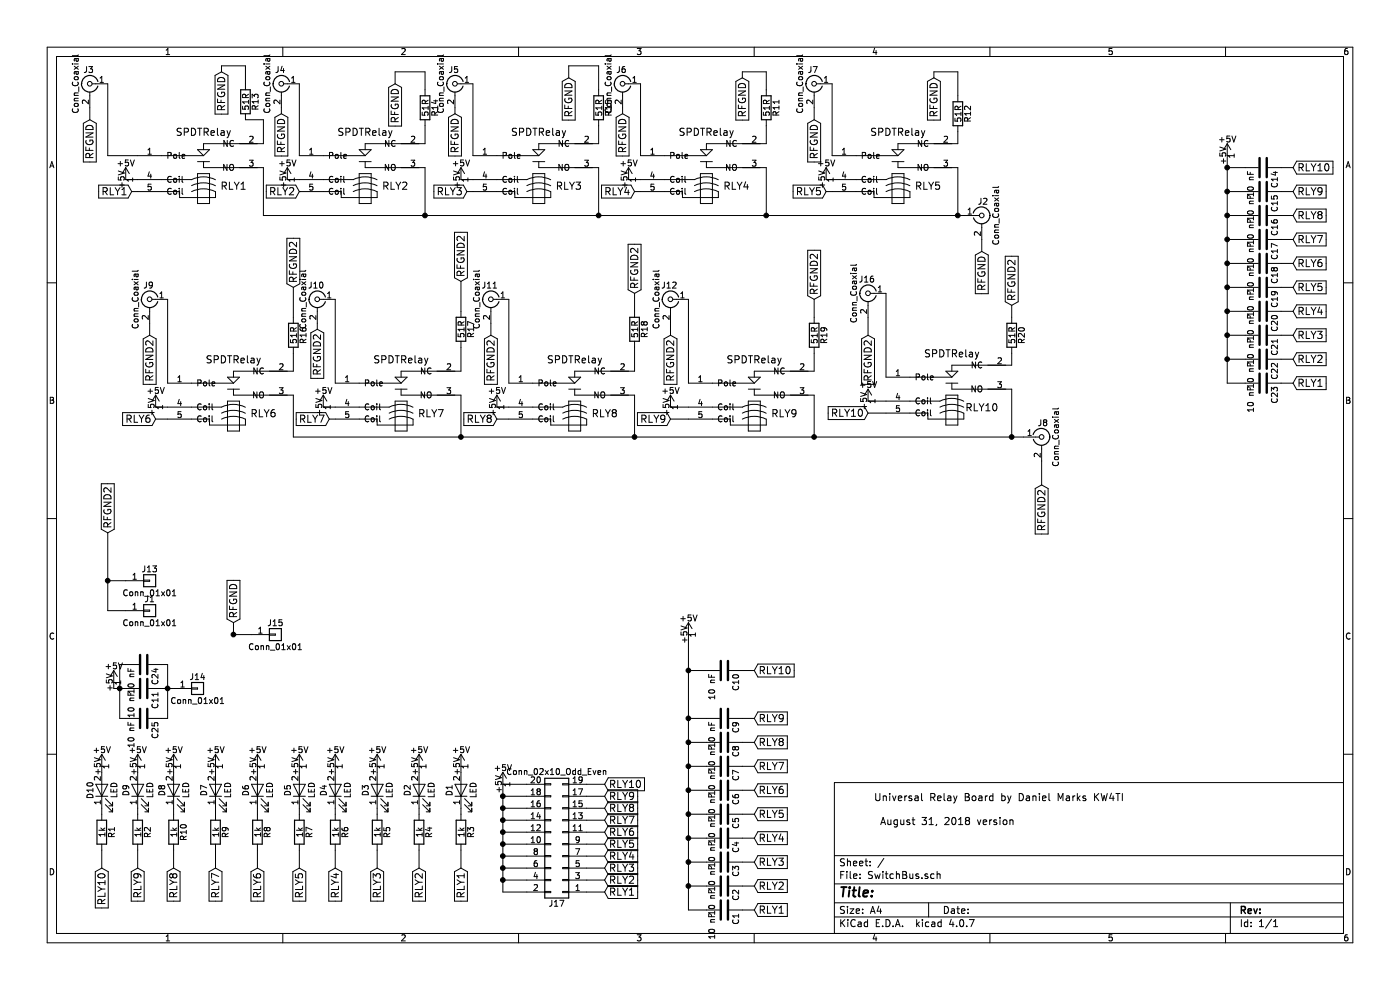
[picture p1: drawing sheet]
EESchema Schematic File Version 2
LIBS:power
LIBS:device
LIBS:switches
LIBS:relays
LIBS:motors
LIBS:transistors
LIBS:conn
LIBS:linear
LIBS:regul
LIBS:74xx
LIBS:cmos4000
LIBS:adc-dac
LIBS:memory
LIBS:xilinx
LIBS:microcontrollers
LIBS:dsp
LIBS:microchip
LIBS:analog_switches
LIBS:motorola
LIBS:texas
LIBS:intel
LIBS:audio
LIBS:interface
LIBS:digital-audio
LIBS:philips
LIBS:display
LIBS:cypress
LIBS:siliconi
LIBS:opto
LIBS:atmel
LIBS:contrib
LIBS:valves
LIBS:tuner
LIBS:SwitchBus-cache
EELAYER 25 0
EELAYER END
$Descr A4 11693 8268
encoding utf-8
Sheet 1 1
Title ""
Date ""
Rev ""
Comp ""
Comment1 ""
Comment2 ""
Comment3 ""
Comment4 ""
$EndDescr
$Comp
L SPDTRelay RLY1
U 1 1
P 1700 1400
F 0 "RLY1" H 1950 1250 60  0000 C CNN
F 1 "SPDTRelay" H 1700 1700 60  0000 C CNN
F 2 "tuner:SMIHRelay" H 1700 1400 60  0001 C CNN
F 3 "" H 1700 1400 60  0001 C CNN
	1    1700 1400
	1    0    0    -1  
$EndComp
$Comp
L SPDTRelay RLY2
U 1 1
P 3050 1400
F 0 "RLY2" H 3300 1250 60  0000 C CNN
F 1 "SPDTRelay" H 3050 1700 60  0000 C CNN
F 2 "tuner:SMIHRelay" H 3050 1400 60  0001 C CNN
F 3 "" H 3050 1400 60  0001 C CNN
	1    3050 1400
	1    0    0    -1  
$EndComp
$Comp
L SPDTRelay RLY3
U 1 1
P 4500 1400
F 0 "RLY3" H 4750 1250 60  0000 C CNN
F 1 "SPDTRelay" H 4500 1700 60  0000 C CNN
F 2 "tuner:SMIHRelay" H 4500 1400 60  0001 C CNN
F 3 "" H 4500 1400 60  0001 C CNN
	1    4500 1400
	1    0    0    -1  
$EndComp
$Comp
L SPDTRelay RLY4
U 1 1
P 5900 1400
F 0 "RLY4" H 6150 1250 60  0000 C CNN
F 1 "SPDTRelay" H 5900 1700 60  0000 C CNN
F 2 "tuner:SMIHRelay" H 5900 1400 60  0001 C CNN
F 3 "" H 5900 1400 60  0001 C CNN
	1    5900 1400
	1    0    0    -1  
$EndComp
$Comp
L SPDTRelay RLY5
U 1 1
P 7500 1400
F 0 "RLY5" H 7750 1250 60  0000 C CNN
F 1 "SPDTRelay" H 7500 1700 60  0000 C CNN
F 2 "tuner:SMIHRelay" H 7500 1400 60  0001 C CNN
F 3 "" H 7500 1400 60  0001 C CNN
	1    7500 1400
	1    0    0    -1  
$EndComp
$Comp
L SPDTRelay RLY6
U 1 1
P 1950 3300
F 0 "RLY6" H 2200 3150 60  0000 C CNN
F 1 "SPDTRelay" H 1950 3600 60  0000 C CNN
F 2 "tuner:SMIHRelay" H 1950 3300 60  0001 C CNN
F 3 "" H 1950 3300 60  0001 C CNN
	1    1950 3300
	1    0    0    -1  
$EndComp
$Comp
L SPDTRelay RLY7
U 1 1
P 3350 3300
F 0 "RLY7" H 3600 3150 60  0000 C CNN
F 1 "SPDTRelay" H 3350 3600 60  0000 C CNN
F 2 "tuner:SMIHRelay" H 3350 3300 60  0001 C CNN
F 3 "" H 3350 3300 60  0001 C CNN
	1    3350 3300
	1    0    0    -1  
$EndComp
$Comp
L SPDTRelay RLY9
U 1 1
P 6300 3300
F 0 "RLY9" H 6550 3150 60  0000 C CNN
F 1 "SPDTRelay" H 6300 3600 60  0000 C CNN
F 2 "tuner:SMIHRelay" H 6300 3300 60  0001 C CNN
F 3 "" H 6300 3300 60  0001 C CNN
	1    6300 3300
	1    0    0    -1  
$EndComp
Text GLabel 1100 1600 0    60   Input ~ 0
RLY1
Text GLabel 2500 1600 0    60   Input ~ 0
RLY2
Text GLabel 3900 1600 0    60   Input ~ 0
RLY3
Text GLabel 5300 1600 0    60   Input ~ 0
RLY4
Text GLabel 2750 3500 0    60   Input ~ 0
RLY7
Text GLabel 1300 3500 0    60   Input ~ 0
RLY6
Text GLabel 6900 1600 0    60   Input ~ 0
RLY5
$Comp
L C C1
U 1 1
P 6050 7600
F 0 "C1" H 6075 7700 50  0000 L CNN
F 1 "10 nF" H 6075 7500 50  0000 L CNN
F 2 "Capacitors_THT:C_Disc_D5.0mm_W2.5mm_P2.50mm" H 6088 7450 50  0001 C CNN
F 3 "" H 6050 7600 50  0001 C CNN
	1    6050 7600
	0    1    1    0   
$EndComp
$Comp
L +5V #PWR01
U 1 1
P 1050 1500
F 0 "#PWR01" H 1050 1350 50  0001 C CNN
F 1 "+5V" H 1050 1640 50  0000 C CNN
F 2 "" H 1050 1500 50  0001 C CNN
F 3 "" H 1050 1500 50  0001 C CNN
	1    1050 1500
	1    0    0    -1  
$EndComp
$Comp
L SPDTRelay RLY10
U 1 1
P 7950 3250
F 0 "RLY10" H 8200 3100 60  0000 C CNN
F 1 "SPDTRelay" H 7950 3550 60  0000 C CNN
F 2 "tuner:SMIHRelay" H 7950 3250 60  0001 C CNN
F 3 "" H 7950 3250 60  0001 C CNN
	1    7950 3250
	1    0    0    -1  
$EndComp
$Comp
L Conn_01x01 J13
U 1 1
P 1250 4850
F 0 "J13" H 1250 4950 50  0000 C CNN
F 1 "Conn_01x01" H 1250 4750 50  0000 C CNN
F 2 "Connectors:1pin" H 1250 4850 50  0001 C CNN
F 3 "" H 1250 4850 50  0001 C CNN
	1    1250 4850
	1    0    0    -1  
$EndComp
$Comp
L Conn_01x01 J15
U 1 1
P 2300 5300
F 0 "J15" H 2300 5400 50  0000 C CNN
F 1 "Conn_01x01" H 2300 5200 50  0000 C CNN
F 2 "Connectors:1pin" H 2300 5300 50  0001 C CNN
F 3 "" H 2300 5300 50  0001 C CNN
	1    2300 5300
	1    0    0    -1  
$EndComp
$Comp
L Conn_01x01 J14
U 1 1
P 1650 5750
F 0 "J14" H 1650 5850 50  0000 C CNN
F 1 "Conn_01x01" H 1650 5650 50  0000 C CNN
F 2 "Connectors:1pin" H 1650 5750 50  0001 C CNN
F 3 "" H 1650 5750 50  0001 C CNN
	1    1650 5750
	1    0    0    -1  
$EndComp
Text Notes 7300 6700 0    60   ~ 0
Universal Relay Board by Daniel Marks KW4TI
Text Notes 7350 6900 0    60   ~ 0
August 31, 2018 version
$Comp
L R R10
U 1 1
P 1450 6950
F 0 "R10" V 1530 6950 50  0000 C CNN
F 1 "1k" V 1450 6950 50  0000 C CNN
F 2 "Resistors_THT:R_Axial_DIN0207_L6.3mm_D2.5mm_P7.62mm_Horizontal" V 1380 6950 50  0001 C CNN
F 3 "" H 1450 6950 50  0001 C CNN
	1    1450 6950
	1    0    0    -1  
$EndComp
$Comp
L LED D8
U 1 1
P 1450 6600
F 0 "D8" H 1450 6700 50  0000 C CNN
F 1 "LED" H 1450 6500 50  0000 C CNN
F 2 "LEDs:LED_D3.0mm" H 1450 6600 50  0001 C CNN
F 3 "" H 1450 6600 50  0001 C CNN
	1    1450 6600
	0    -1   -1   0   
$EndComp
$Comp
L +5V #PWR02
U 1 1
P 1450 6400
F 0 "#PWR02" H 1450 6250 50  0001 C CNN
F 1 "+5V" H 1450 6540 50  0000 C CNN
F 2 "" H 1450 6400 50  0001 C CNN
F 3 "" H 1450 6400 50  0001 C CNN
	1    1450 6400
	1    0    0    -1  
$EndComp
Text GLabel 1450 7250 3    60   Input ~ 0
RLY8
$Comp
L R R9
U 1 1
P 1800 6950
F 0 "R9" V 1880 6950 50  0000 C CNN
F 1 "1k" V 1800 6950 50  0000 C CNN
F 2 "Resistors_THT:R_Axial_DIN0207_L6.3mm_D2.5mm_P7.62mm_Horizontal" V 1730 6950 50  0001 C CNN
F 3 "" H 1800 6950 50  0001 C CNN
	1    1800 6950
	1    0    0    -1  
$EndComp
$Comp
L LED D7
U 1 1
P 1800 6600
F 0 "D7" H 1800 6700 50  0000 C CNN
F 1 "LED" H 1800 6500 50  0000 C CNN
F 2 "LEDs:LED_D3.0mm" H 1800 6600 50  0001 C CNN
F 3 "" H 1800 6600 50  0001 C CNN
	1    1800 6600
	0    -1   -1   0   
$EndComp
$Comp
L +5V #PWR03
U 1 1
P 1800 6400
F 0 "#PWR03" H 1800 6250 50  0001 C CNN
F 1 "+5V" H 1800 6540 50  0000 C CNN
F 2 "" H 1800 6400 50  0001 C CNN
F 3 "" H 1800 6400 50  0001 C CNN
	1    1800 6400
	1    0    0    -1  
$EndComp
Text GLabel 1800 7250 3    60   Input ~ 0
RLY7
$Comp
L R R8
U 1 1
P 2150 6950
F 0 "R8" V 2230 6950 50  0000 C CNN
F 1 "1k" V 2150 6950 50  0000 C CNN
F 2 "Resistors_THT:R_Axial_DIN0207_L6.3mm_D2.5mm_P7.62mm_Horizontal" V 2080 6950 50  0001 C CNN
F 3 "" H 2150 6950 50  0001 C CNN
	1    2150 6950
	1    0    0    -1  
$EndComp
$Comp
L LED D6
U 1 1
P 2150 6600
F 0 "D6" H 2150 6700 50  0000 C CNN
F 1 "LED" H 2150 6500 50  0000 C CNN
F 2 "LEDs:LED_D3.0mm" H 2150 6600 50  0001 C CNN
F 3 "" H 2150 6600 50  0001 C CNN
	1    2150 6600
	0    -1   -1   0   
$EndComp
$Comp
L +5V #PWR04
U 1 1
P 2150 6400
F 0 "#PWR04" H 2150 6250 50  0001 C CNN
F 1 "+5V" H 2150 6540 50  0000 C CNN
F 2 "" H 2150 6400 50  0001 C CNN
F 3 "" H 2150 6400 50  0001 C CNN
	1    2150 6400
	1    0    0    -1  
$EndComp
Text GLabel 2150 7250 3    60   Input ~ 0
RLY6
$Comp
L R R7
U 1 1
P 2500 6950
F 0 "R7" V 2580 6950 50  0000 C CNN
F 1 "1k" V 2500 6950 50  0000 C CNN
F 2 "Resistors_THT:R_Axial_DIN0207_L6.3mm_D2.5mm_P7.62mm_Horizontal" V 2430 6950 50  0001 C CNN
F 3 "" H 2500 6950 50  0001 C CNN
	1    2500 6950
	1    0    0    -1  
$EndComp
$Comp
L LED D5
U 1 1
P 2500 6600
F 0 "D5" H 2500 6700 50  0000 C CNN
F 1 "LED" H 2500 6500 50  0000 C CNN
F 2 "LEDs:LED_D3.0mm" H 2500 6600 50  0001 C CNN
F 3 "" H 2500 6600 50  0001 C CNN
	1    2500 6600
	0    -1   -1   0   
$EndComp
$Comp
L +5V #PWR05
U 1 1
P 2500 6400
F 0 "#PWR05" H 2500 6250 50  0001 C CNN
F 1 "+5V" H 2500 6540 50  0000 C CNN
F 2 "" H 2500 6400 50  0001 C CNN
F 3 "" H 2500 6400 50  0001 C CNN
	1    2500 6400
	1    0    0    -1  
$EndComp
Text GLabel 2500 7250 3    60   Input ~ 0
RLY5
$Comp
L R R6
U 1 1
P 2800 6950
F 0 "R6" V 2880 6950 50  0000 C CNN
F 1 "1k" V 2800 6950 50  0000 C CNN
F 2 "Resistors_THT:R_Axial_DIN0207_L6.3mm_D2.5mm_P7.62mm_Horizontal" V 2730 6950 50  0001 C CNN
F 3 "" H 2800 6950 50  0001 C CNN
	1    2800 6950
	1    0    0    -1  
$EndComp
$Comp
L LED D4
U 1 1
P 2800 6600
F 0 "D4" H 2800 6700 50  0000 C CNN
F 1 "LED" H 2800 6500 50  0000 C CNN
F 2 "LEDs:LED_D3.0mm" H 2800 6600 50  0001 C CNN
F 3 "" H 2800 6600 50  0001 C CNN
	1    2800 6600
	0    -1   -1   0   
$EndComp
$Comp
L +5V #PWR06
U 1 1
P 2800 6400
F 0 "#PWR06" H 2800 6250 50  0001 C CNN
F 1 "+5V" H 2800 6540 50  0000 C CNN
F 2 "" H 2800 6400 50  0001 C CNN
F 3 "" H 2800 6400 50  0001 C CNN
	1    2800 6400
	1    0    0    -1  
$EndComp
Text GLabel 2800 7250 3    60   Input ~ 0
RLY4
$Comp
L R R5
U 1 1
P 3150 6950
F 0 "R5" V 3230 6950 50  0000 C CNN
F 1 "1k" V 3150 6950 50  0000 C CNN
F 2 "Resistors_THT:R_Axial_DIN0207_L6.3mm_D2.5mm_P7.62mm_Horizontal" V 3080 6950 50  0001 C CNN
F 3 "" H 3150 6950 50  0001 C CNN
	1    3150 6950
	1    0    0    -1  
$EndComp
$Comp
L LED D3
U 1 1
P 3150 6600
F 0 "D3" H 3150 6700 50  0000 C CNN
F 1 "LED" H 3150 6500 50  0000 C CNN
F 2 "LEDs:LED_D3.0mm" H 3150 6600 50  0001 C CNN
F 3 "" H 3150 6600 50  0001 C CNN
	1    3150 6600
	0    -1   -1   0   
$EndComp
$Comp
L +5V #PWR07
U 1 1
P 3150 6400
F 0 "#PWR07" H 3150 6250 50  0001 C CNN
F 1 "+5V" H 3150 6540 50  0000 C CNN
F 2 "" H 3150 6400 50  0001 C CNN
F 3 "" H 3150 6400 50  0001 C CNN
	1    3150 6400
	1    0    0    -1  
$EndComp
Text GLabel 3150 7250 3    60   Input ~ 0
RLY3
$Comp
L R R4
U 1 1
P 3500 6950
F 0 "R4" V 3580 6950 50  0000 C CNN
F 1 "1k" V 3500 6950 50  0000 C CNN
F 2 "Resistors_THT:R_Axial_DIN0207_L6.3mm_D2.5mm_P7.62mm_Horizontal" V 3430 6950 50  0001 C CNN
F 3 "" H 3500 6950 50  0001 C CNN
	1    3500 6950
	1    0    0    -1  
$EndComp
$Comp
L LED D2
U 1 1
P 3500 6600
F 0 "D2" H 3500 6700 50  0000 C CNN
F 1 "LED" H 3500 6500 50  0000 C CNN
F 2 "LEDs:LED_D3.0mm" H 3500 6600 50  0001 C CNN
F 3 "" H 3500 6600 50  0001 C CNN
	1    3500 6600
	0    -1   -1   0   
$EndComp
$Comp
L +5V #PWR08
U 1 1
P 3500 6400
F 0 "#PWR08" H 3500 6250 50  0001 C CNN
F 1 "+5V" H 3500 6540 50  0000 C CNN
F 2 "" H 3500 6400 50  0001 C CNN
F 3 "" H 3500 6400 50  0001 C CNN
	1    3500 6400
	1    0    0    -1  
$EndComp
Text GLabel 3500 7250 3    60   Input ~ 0
RLY2
$Comp
L R R3
U 1 1
P 3850 6950
F 0 "R3" V 3930 6950 50  0000 C CNN
F 1 "1k" V 3850 6950 50  0000 C CNN
F 2 "Resistors_THT:R_Axial_DIN0207_L6.3mm_D2.5mm_P7.62mm_Horizontal" V 3780 6950 50  0001 C CNN
F 3 "" H 3850 6950 50  0001 C CNN
	1    3850 6950
	1    0    0    -1  
$EndComp
$Comp
L LED D1
U 1 1
P 3850 6600
F 0 "D1" H 3850 6700 50  0000 C CNN
F 1 "LED" H 3850 6500 50  0000 C CNN
F 2 "LEDs:LED_D3.0mm" H 3850 6600 50  0001 C CNN
F 3 "" H 3850 6600 50  0001 C CNN
	1    3850 6600
	0    -1   -1   0   
$EndComp
$Comp
L +5V #PWR09
U 1 1
P 3850 6400
F 0 "#PWR09" H 3850 6250 50  0001 C CNN
F 1 "+5V" H 3850 6540 50  0000 C CNN
F 2 "" H 3850 6400 50  0001 C CNN
F 3 "" H 3850 6400 50  0001 C CNN
	1    3850 6400
	1    0    0    -1  
$EndComp
Text GLabel 3850 7250 3    60   Input ~ 0
RLY1
Text GLabel 5050 7450 2    60   Input ~ 0
RLY1
Text GLabel 5050 7350 2    60   Input ~ 0
RLY2
Text GLabel 5050 7250 2    60   Input ~ 0
RLY3
Text GLabel 5050 7150 2    60   Input ~ 0
RLY4
Text GLabel 5050 7050 2    60   Input ~ 0
RLY5
Text GLabel 5050 6950 2    60   Input ~ 0
RLY6
Text GLabel 5050 6850 2    60   Input ~ 0
RLY7
Text GLabel 5050 6750 2    60   Input ~ 0
RLY8
Text GLabel 5050 6650 2    60   Input ~ 0
RLY9
Text GLabel 5050 6550 2    60   Input ~ 0
RLY10
$Comp
L +5V #PWR010
U 1 1
P 4200 6550
F 0 "#PWR010" H 4200 6400 50  0001 C CNN
F 1 "+5V" H 4200 6690 50  0000 C CNN
F 2 "" H 4200 6550 50  0001 C CNN
F 3 "" H 4200 6550 50  0001 C CNN
	1    4200 6550
	1    0    0    -1  
$EndComp
$Comp
L R R2
U 1 1
P 1150 6950
F 0 "R2" V 1230 6950 50  0000 C CNN
F 1 "1k" V 1150 6950 50  0000 C CNN
F 2 "Resistors_THT:R_Axial_DIN0207_L6.3mm_D2.5mm_P7.62mm_Horizontal" V 1080 6950 50  0001 C CNN
F 3 "" H 1150 6950 50  0001 C CNN
	1    1150 6950
	1    0    0    -1  
$EndComp
$Comp
L LED D9
U 1 1
P 1150 6600
F 0 "D9" H 1150 6700 50  0000 C CNN
F 1 "LED" H 1150 6500 50  0000 C CNN
F 2 "LEDs:LED_D3.0mm" H 1150 6600 50  0001 C CNN
F 3 "" H 1150 6600 50  0001 C CNN
	1    1150 6600
	0    -1   -1   0   
$EndComp
$Comp
L +5V #PWR011
U 1 1
P 1150 6400
F 0 "#PWR011" H 1150 6250 50  0001 C CNN
F 1 "+5V" H 1150 6540 50  0000 C CNN
F 2 "" H 1150 6400 50  0001 C CNN
F 3 "" H 1150 6400 50  0001 C CNN
	1    1150 6400
	1    0    0    -1  
$EndComp
Text GLabel 1150 7250 3    60   Input ~ 0
RLY9
$Comp
L R R1
U 1 1
P 850 6950
F 0 "R1" V 930 6950 50  0000 C CNN
F 1 "1k" V 850 6950 50  0000 C CNN
F 2 "Resistors_THT:R_Axial_DIN0207_L6.3mm_D2.5mm_P7.62mm_Horizontal" V 780 6950 50  0001 C CNN
F 3 "" H 850 6950 50  0001 C CNN
	1    850  6950
	1    0    0    -1  
$EndComp
$Comp
L LED D10
U 1 1
P 850 6600
F 0 "D10" H 850 6700 50  0000 C CNN
F 1 "LED" H 850 6500 50  0000 C CNN
F 2 "LEDs:LED_D3.0mm" H 850 6600 50  0001 C CNN
F 3 "" H 850 6600 50  0001 C CNN
	1    850  6600
	0    -1   -1   0   
$EndComp
$Comp
L +5V #PWR012
U 1 1
P 850 6400
F 0 "#PWR012" H 850 6250 50  0001 C CNN
F 1 "+5V" H 850 6540 50  0000 C CNN
F 2 "" H 850 6400 50  0001 C CNN
F 3 "" H 850 6400 50  0001 C CNN
	1    850  6400
	1    0    0    -1  
$EndComp
Text GLabel 850  7250 3    60   Input ~ 0
RLY10
Text GLabel 6300 5600 2    60   Input ~ 0
RLY10
Text GLabel 6300 7600 2    60   Input ~ 0
RLY1
$Comp
L C C2
U 1 1
P 6050 7400
F 0 "C2" H 6075 7500 50  0000 L CNN
F 1 "10 nF" H 6075 7300 50  0000 L CNN
F 2 "Capacitors_THT:C_Disc_D5.0mm_W2.5mm_P2.50mm" H 6088 7250 50  0001 C CNN
F 3 "" H 6050 7400 50  0001 C CNN
	1    6050 7400
	0    1    1    0   
$EndComp
$Comp
L C C3
U 1 1
P 6050 7200
F 0 "C3" H 6075 7300 50  0000 L CNN
F 1 "10 nF" H 6075 7100 50  0000 L CNN
F 2 "Capacitors_THT:C_Disc_D5.0mm_W2.5mm_P2.50mm" H 6088 7050 50  0001 C CNN
F 3 "" H 6050 7200 50  0001 C CNN
	1    6050 7200
	0    1    1    0   
$EndComp
$Comp
L C C4
U 1 1
P 6050 7000
F 0 "C4" H 6075 7100 50  0000 L CNN
F 1 "10 nF" H 6075 6900 50  0000 L CNN
F 2 "Capacitors_THT:C_Disc_D5.0mm_W2.5mm_P2.50mm" H 6088 6850 50  0001 C CNN
F 3 "" H 6050 7000 50  0001 C CNN
	1    6050 7000
	0    1    1    0   
$EndComp
$Comp
L C C5
U 1 1
P 6050 6800
F 0 "C5" H 6075 6900 50  0000 L CNN
F 1 "10 nF" H 6075 6700 50  0000 L CNN
F 2 "Capacitors_THT:C_Disc_D5.0mm_W2.5mm_P2.50mm" H 6088 6650 50  0001 C CNN
F 3 "" H 6050 6800 50  0001 C CNN
	1    6050 6800
	0    1    1    0   
$EndComp
$Comp
L C C6
U 1 1
P 6050 6600
F 0 "C6" H 6075 6700 50  0000 L CNN
F 1 "10 nF" H 6075 6500 50  0000 L CNN
F 2 "Capacitors_THT:C_Disc_D5.0mm_W2.5mm_P2.50mm" H 6088 6450 50  0001 C CNN
F 3 "" H 6050 6600 50  0001 C CNN
	1    6050 6600
	0    1    1    0   
$EndComp
$Comp
L C C7
U 1 1
P 6050 6400
F 0 "C7" H 6075 6500 50  0000 L CNN
F 1 "10 nF" H 6075 6300 50  0000 L CNN
F 2 "Capacitors_THT:C_Disc_D5.0mm_W2.5mm_P2.50mm" H 6088 6250 50  0001 C CNN
F 3 "" H 6050 6400 50  0001 C CNN
	1    6050 6400
	0    1    1    0   
$EndComp
$Comp
L C C8
U 1 1
P 6050 6200
F 0 "C8" H 6075 6300 50  0000 L CNN
F 1 "10 nF" H 6075 6100 50  0000 L CNN
F 2 "Capacitors_THT:C_Disc_D5.0mm_W2.5mm_P2.50mm" H 6088 6050 50  0001 C CNN
F 3 "" H 6050 6200 50  0001 C CNN
	1    6050 6200
	0    1    1    0   
$EndComp
$Comp
L C C9
U 1 1
P 6050 6000
F 0 "C9" H 6075 6100 50  0000 L CNN
F 1 "10 nF" H 6075 5900 50  0000 L CNN
F 2 "Capacitors_THT:C_Disc_D5.0mm_W2.5mm_P2.50mm" H 6088 5850 50  0001 C CNN
F 3 "" H 6050 6000 50  0001 C CNN
	1    6050 6000
	0    1    1    0   
$EndComp
$Comp
L C C10
U 1 1
P 6050 5600
F 0 "C10" H 6075 5700 50  0000 L CNN
F 1 "10 nF" H 6075 5500 50  0000 L CNN
F 2 "Capacitors_THT:C_Disc_D5.0mm_W2.5mm_P2.50mm" H 6088 5450 50  0001 C CNN
F 3 "" H 6050 5600 50  0001 C CNN
	1    6050 5600
	0    1    1    0   
$EndComp
Text GLabel 6300 7400 2    60   Input ~ 0
RLY2
Text GLabel 6300 7200 2    60   Input ~ 0
RLY3
Text GLabel 6300 7000 2    60   Input ~ 0
RLY4
Text GLabel 6300 6800 2    60   Input ~ 0
RLY5
Text GLabel 6300 6600 2    60   Input ~ 0
RLY6
Text GLabel 6300 6400 2    60   Input ~ 0
RLY7
Text GLabel 6300 6200 2    60   Input ~ 0
RLY8
Text GLabel 6300 6000 2    60   Input ~ 0
RLY9
$Comp
L +5V #PWR013
U 1 1
P 5750 5300
F 0 "#PWR013" H 5750 5150 50  0001 C CNN
F 1 "+5V" H 5750 5440 50  0000 C CNN
F 2 "" H 5750 5300 50  0001 C CNN
F 3 "" H 5750 5300 50  0001 C CNN
	1    5750 5300
	1    0    0    -1  
$EndComp
$Comp
L SPDTRelay RLY8
U 1 1
P 4800 3300
F 0 "RLY8" H 5050 3150 60  0000 C CNN
F 1 "SPDTRelay" H 4800 3600 60  0000 C CNN
F 2 "tuner:SMIHRelay" H 4800 3300 60  0001 C CNN
F 3 "" H 4800 3300 60  0001 C CNN
	1    4800 3300
	1    0    0    -1  
$EndComp
Text GLabel 4150 3500 0    60   Input ~ 0
RLY8
Text GLabel 7250 3450 0    60   Input ~ 0
RLY10
$Comp
L Conn_02x10_Odd_Even J17
U 1 1
P 4700 7050
F 0 "J17" H 4750 7550 50  0000 C CNN
F 1 "Conn_02x10_Odd_Even" H 4750 6450 50  0000 C CNN
F 2 "Pin_Headers:Pin_Header_Straight_2x10_Pitch2.54mm" H 4700 7050 50  0001 C CNN
F 3 "" H 4700 7050 50  0001 C CNN
	1    4700 7050
	-1   0    0    1   
$EndComp
$Comp
L C C11
U 1 1
P 1200 5750
F 0 "C11" H 1225 5850 50  0000 L CNN
F 1 "10 nF" H 1225 5650 50  0000 L CNN
F 2 "Capacitors_THT:C_Disc_D5.0mm_W2.5mm_P5.00mm" H 1238 5600 50  0001 C CNN
F 3 "" H 1200 5750 50  0001 C CNN
	1    1200 5750
	0    1    1    0   
$EndComp
$Comp
L +5V #PWR014
U 1 1
P 950 5700
F 0 "#PWR014" H 950 5550 50  0001 C CNN
F 1 "+5V" H 950 5840 50  0000 C CNN
F 2 "" H 950 5700 50  0001 C CNN
F 3 "" H 950 5700 50  0001 C CNN
	1    950  5700
	1    0    0    -1  
$EndComp
$Comp
L C C23
U 1 1
P 10550 3200
F 0 "C23" H 10575 3300 50  0000 L CNN
F 1 "10 nF" H 10575 3100 50  0000 L CNN
F 2 "Capacitors_THT:C_Disc_D5.0mm_W2.5mm_P2.50mm" H 10588 3050 50  0001 C CNN
F 3 "" H 10550 3200 50  0001 C CNN
	1    10550 3200
	0    1    1    0   
$EndComp
Text GLabel 10800 3200 2    60   Input ~ 0
RLY1
$Comp
L C C22
U 1 1
P 10550 3000
F 0 "C22" H 10575 3100 50  0000 L CNN
F 1 "10 nF" H 10575 2900 50  0000 L CNN
F 2 "Capacitors_THT:C_Disc_D5.0mm_W2.5mm_P2.50mm" H 10588 2850 50  0001 C CNN
F 3 "" H 10550 3000 50  0001 C CNN
	1    10550 3000
	0    1    1    0   
$EndComp
$Comp
L C C21
U 1 1
P 10550 2800
F 0 "C21" H 10575 2900 50  0000 L CNN
F 1 "10 nF" H 10575 2700 50  0000 L CNN
F 2 "Capacitors_THT:C_Disc_D5.0mm_W2.5mm_P2.50mm" H 10588 2650 50  0001 C CNN
F 3 "" H 10550 2800 50  0001 C CNN
	1    10550 2800
	0    1    1    0   
$EndComp
$Comp
L C C20
U 1 1
P 10550 2600
F 0 "C20" H 10575 2700 50  0000 L CNN
F 1 "10 nF" H 10575 2500 50  0000 L CNN
F 2 "Capacitors_THT:C_Disc_D5.0mm_W2.5mm_P2.50mm" H 10588 2450 50  0001 C CNN
F 3 "" H 10550 2600 50  0001 C CNN
	1    10550 2600
	0    1    1    0   
$EndComp
$Comp
L C C19
U 1 1
P 10550 2400
F 0 "C19" H 10575 2500 50  0000 L CNN
F 1 "10 nF" H 10575 2300 50  0000 L CNN
F 2 "Capacitors_THT:C_Disc_D5.0mm_W2.5mm_P2.50mm" H 10588 2250 50  0001 C CNN
F 3 "" H 10550 2400 50  0001 C CNN
	1    10550 2400
	0    1    1    0   
$EndComp
$Comp
L C C18
U 1 1
P 10550 2200
F 0 "C18" H 10575 2300 50  0000 L CNN
F 1 "10 nF" H 10575 2100 50  0000 L CNN
F 2 "Capacitors_THT:C_Disc_D5.0mm_W2.5mm_P2.50mm" H 10588 2050 50  0001 C CNN
F 3 "" H 10550 2200 50  0001 C CNN
	1    10550 2200
	0    1    1    0   
$EndComp
$Comp
L C C17
U 1 1
P 10550 2000
F 0 "C17" H 10575 2100 50  0000 L CNN
F 1 "10 nF" H 10575 1900 50  0000 L CNN
F 2 "Capacitors_THT:C_Disc_D5.0mm_W2.5mm_P2.50mm" H 10588 1850 50  0001 C CNN
F 3 "" H 10550 2000 50  0001 C CNN
	1    10550 2000
	0    1    1    0   
$EndComp
$Comp
L C C16
U 1 1
P 10550 1800
F 0 "C16" H 10575 1900 50  0000 L CNN
F 1 "10 nF" H 10575 1700 50  0000 L CNN
F 2 "Capacitors_THT:C_Disc_D5.0mm_W2.5mm_P2.50mm" H 10588 1650 50  0001 C CNN
F 3 "" H 10550 1800 50  0001 C CNN
	1    10550 1800
	0    1    1    0   
$EndComp
$Comp
L C C15
U 1 1
P 10550 1600
F 0 "C15" H 10575 1700 50  0000 L CNN
F 1 "10 nF" H 10575 1500 50  0000 L CNN
F 2 "Capacitors_THT:C_Disc_D5.0mm_W2.5mm_P2.50mm" H 10588 1450 50  0001 C CNN
F 3 "" H 10550 1600 50  0001 C CNN
	1    10550 1600
	0    1    1    0   
$EndComp
Text GLabel 10800 3000 2    60   Input ~ 0
RLY2
Text GLabel 10800 2800 2    60   Input ~ 0
RLY3
Text GLabel 10800 2600 2    60   Input ~ 0
RLY4
Text GLabel 10800 2400 2    60   Input ~ 0
RLY5
Text GLabel 10800 2200 2    60   Input ~ 0
RLY6
Text GLabel 10800 2000 2    60   Input ~ 0
RLY7
Text GLabel 10800 1800 2    60   Input ~ 0
RLY8
Text GLabel 10800 1600 2    60   Input ~ 0
RLY9
$Comp
L +5V #PWR015
U 1 1
P 10250 1300
F 0 "#PWR015" H 10250 1150 50  0001 C CNN
F 1 "+5V" H 10250 1440 50  0000 C CNN
F 2 "" H 10250 1300 50  0001 C CNN
F 3 "" H 10250 1300 50  0001 C CNN
	1    10250 1300
	1    0    0    -1  
$EndComp
$Comp
L C C14
U 1 1
P 10550 1400
F 0 "C14" H 10575 1500 50  0000 L CNN
F 1 "10 nF" H 10575 1300 50  0000 L CNN
F 2 "Capacitors_THT:C_Disc_D5.0mm_W2.5mm_P2.50mm" H 10588 1250 50  0001 C CNN
F 3 "" H 10550 1400 50  0001 C CNN
	1    10550 1400
	0    1    1    0   
$EndComp
Text GLabel 10800 1400 2    60   Input ~ 0
RLY10
$Comp
L C C24
U 1 1
P 1200 5550
F 0 "C24" H 1225 5650 50  0000 L CNN
F 1 "10 nF" H 1225 5450 50  0000 L CNN
F 2 "Capacitors_THT:C_Disc_D5.0mm_W2.5mm_P5.00mm" H 1238 5400 50  0001 C CNN
F 3 "" H 1200 5550 50  0001 C CNN
	1    1200 5550
	0    1    1    0   
$EndComp
$Comp
L C C25
U 1 1
P 1200 6000
F 0 "C25" H 1225 6100 50  0000 L CNN
F 1 "10 nF" H 1225 5900 50  0000 L CNN
F 2 "Capacitors_THT:C_Disc_D5.0mm_W2.5mm_P5.00mm" H 1238 5850 50  0001 C CNN
F 3 "" H 1200 6000 50  0001 C CNN
	1    1200 6000
	0    1    1    0   
$EndComp
$Comp
L +5V #PWR016
U 1 1
P 2400 1500
F 0 "#PWR016" H 2400 1350 50  0001 C CNN
F 1 "+5V" H 2400 1640 50  0000 C CNN
F 2 "" H 2400 1500 50  0001 C CNN
F 3 "" H 2400 1500 50  0001 C CNN
	1    2400 1500
	1    0    0    -1  
$EndComp
$Comp
L +5V #PWR017
U 1 1
P 3850 1500
F 0 "#PWR017" H 3850 1350 50  0001 C CNN
F 1 "+5V" H 3850 1640 50  0000 C CNN
F 2 "" H 3850 1500 50  0001 C CNN
F 3 "" H 3850 1500 50  0001 C CNN
	1    3850 1500
	1    0    0    -1  
$EndComp
$Comp
L +5V #PWR018
U 1 1
P 5250 1500
F 0 "#PWR018" H 5250 1350 50  0001 C CNN
F 1 "+5V" H 5250 1640 50  0000 C CNN
F 2 "" H 5250 1500 50  0001 C CNN
F 3 "" H 5250 1500 50  0001 C CNN
	1    5250 1500
	1    0    0    -1  
$EndComp
$Comp
L +5V #PWR019
U 1 1
P 6900 1500
F 0 "#PWR019" H 6900 1350 50  0001 C CNN
F 1 "+5V" H 6900 1640 50  0000 C CNN
F 2 "" H 6900 1500 50  0001 C CNN
F 3 "" H 6900 1500 50  0001 C CNN
	1    6900 1500
	1    0    0    -1  
$EndComp
$Comp
L +5V #PWR020
U 1 1
P 1300 3400
F 0 "#PWR020" H 1300 3250 50  0001 C CNN
F 1 "+5V" H 1300 3540 50  0000 C CNN
F 2 "" H 1300 3400 50  0001 C CNN
F 3 "" H 1300 3400 50  0001 C CNN
	1    1300 3400
	1    0    0    -1  
$EndComp
$Comp
L +5V #PWR021
U 1 1
P 2700 3400
F 0 "#PWR021" H 2700 3250 50  0001 C CNN
F 1 "+5V" H 2700 3540 50  0000 C CNN
F 2 "" H 2700 3400 50  0001 C CNN
F 3 "" H 2700 3400 50  0001 C CNN
	1    2700 3400
	1    0    0    -1  
$EndComp
$Comp
L +5V #PWR022
U 1 1
P 4150 3400
F 0 "#PWR022" H 4150 3250 50  0001 C CNN
F 1 "+5V" H 4150 3540 50  0000 C CNN
F 2 "" H 4150 3400 50  0001 C CNN
F 3 "" H 4150 3400 50  0001 C CNN
	1    4150 3400
	1    0    0    -1  
$EndComp
Text GLabel 5600 3500 0    60   Input ~ 0
RLY9
$Comp
L +5V #PWR023
U 1 1
P 5600 3400
F 0 "#PWR023" H 5600 3250 50  0001 C CNN
F 1 "+5V" H 5600 3540 50  0000 C CNN
F 2 "" H 5600 3400 50  0001 C CNN
F 3 "" H 5600 3400 50  0001 C CNN
	1    5600 3400
	1    0    0    -1  
$EndComp
$Comp
L +5V #PWR024
U 1 1
P 7250 3350
F 0 "#PWR024" H 7250 3200 50  0001 C CNN
F 1 "+5V" H 7250 3490 50  0000 C CNN
F 2 "" H 7250 3350 50  0001 C CNN
F 3 "" H 7250 3350 50  0001 C CNN
	1    7250 3350
	1    0    0    -1  
$EndComp
$Comp
L Conn_Coaxial J2
U 1 1
P 8200 1800
F 0 "J2" H 8210 1920 50  0000 C CNN
F 1 "Conn_Coaxial" V 8315 1800 50  0000 C CNN
F 2 "tuner:bnc_90_1-1337543-0_pad_combo" H 8200 1800 50  0001 C CNN
F 3 "" H 8200 1800 50  0001 C CNN
	1    8200 1800
	1    0    0    -1  
$EndComp
$Comp
L Conn_01x01 J1
U 1 1
P 1250 5100
F 0 "J1" H 1250 5200 50  0000 C CNN
F 1 "Conn_01x01" H 1250 5000 50  0000 C CNN
F 2 "Connectors:1pin" H 1250 5100 50  0001 C CNN
F 3 "" H 1250 5100 50  0001 C CNN
	1    1250 5100
	1    0    0    -1  
$EndComp
Text GLabel 1950 5200 1    60   Input ~ 0
RFGND
Text GLabel 8200 2100 3    60   Input ~ 0
RFGND
$Comp
L Conn_Coaxial J8
U 1 1
P 8700 3650
F 0 "J8" H 8710 3770 50  0000 C CNN
F 1 "Conn_Coaxial" V 8815 3650 50  0000 C CNN
F 2 "tuner:bnc_90_1-1337543-0_pad_combo" H 8700 3650 50  0001 C CNN
F 3 "" H 8700 3650 50  0001 C CNN
	1    8700 3650
	1    0    0    -1  
$EndComp
Text GLabel 8700 4050 3    60   Input ~ 0
RFGND2
$Comp
L Conn_Coaxial J3
U 1 1
P 750 700
F 0 "J3" H 760 820 50  0000 C CNN
F 1 "Conn_Coaxial" V 865 700 50  0000 C CNN
F 2 "tuner:bnc_90_1-1337543-0_pad_combo" H 750 700 50  0001 C CNN
F 3 "" H 750 700 50  0001 C CNN
	1    750  700 
	-1   0    0    -1  
$EndComp
Text GLabel 750  1000 3    60   Input ~ 0
RFGND
Text GLabel 2350 950  3    60   Input ~ 0
RFGND
$Comp
L Conn_Coaxial J4
U 1 1
P 2350 700
F 0 "J4" H 2360 820 50  0000 C CNN
F 1 "Conn_Coaxial" V 2465 700 50  0000 C CNN
F 2 "tuner:bnc_90_1-1337543-0_pad_combo" H 2350 700 50  0001 C CNN
F 3 "" H 2350 700 50  0001 C CNN
	1    2350 700 
	-1   0    0    -1  
$EndComp
$Comp
L Conn_Coaxial J5
U 1 1
P 3800 700
F 0 "J5" H 3810 820 50  0000 C CNN
F 1 "Conn_Coaxial" V 3915 700 50  0000 C CNN
F 2 "tuner:bnc_90_1-1337543-0_pad_combo" H 3800 700 50  0001 C CNN
F 3 "" H 3800 700 50  0001 C CNN
	1    3800 700 
	-1   0    0    -1  
$EndComp
Text GLabel 3800 950  3    60   Input ~ 0
RFGND
$Comp
L Conn_Coaxial J6
U 1 1
P 5200 700
F 0 "J6" H 5210 820 50  0000 C CNN
F 1 "Conn_Coaxial" V 5315 700 50  0000 C CNN
F 2 "tuner:bnc_90_1-1337543-0_pad_combo" H 5200 700 50  0001 C CNN
F 3 "" H 5200 700 50  0001 C CNN
	1    5200 700 
	-1   0    0    -1  
$EndComp
Text GLabel 5200 950  3    60   Input ~ 0
RFGND
$Comp
L Conn_Coaxial J7
U 1 1
P 6800 700
F 0 "J7" H 6810 820 50  0000 C CNN
F 1 "Conn_Coaxial" V 6915 700 50  0000 C CNN
F 2 "tuner:bnc_90_1-1337543-0_pad_combo" H 6800 700 50  0001 C CNN
F 3 "" H 6800 700 50  0001 C CNN
	1    6800 700 
	-1   0    0    -1  
$EndComp
Text GLabel 6800 1000 3    60   Input ~ 0
RFGND
$Comp
L R R12
U 1 1
P 8000 950
F 0 "R12" V 8080 950 50  0000 C CNN
F 1 "51R" V 8000 950 50  0000 C CNN
F 2 "Resistors_THT:R_Axial_DIN0207_L6.3mm_D2.5mm_P10.16mm_Horizontal" V 7930 950 50  0001 C CNN
F 3 "" H 8000 950 50  0001 C CNN
	1    8000 950 
	1    0    0    -1  
$EndComp
Text GLabel 7800 650  3    60   Input ~ 0
RFGND
$Comp
L R R11
U 1 1
P 6400 900
F 0 "R11" V 6480 900 50  0000 C CNN
F 1 "51R" V 6400 900 50  0000 C CNN
F 2 "Resistors_THT:R_Axial_DIN0207_L6.3mm_D2.5mm_P10.16mm_Horizontal" V 6330 900 50  0001 C CNN
F 3 "" H 6400 900 50  0001 C CNN
	1    6400 900 
	1    0    0    -1  
$EndComp
Text GLabel 6200 650  3    60   Input ~ 0
RFGND
$Comp
L R R15
U 1 1
P 5000 900
F 0 "R15" V 5080 900 50  0000 C CNN
F 1 "51R" V 5000 900 50  0000 C CNN
F 2 "Resistors_THT:R_Axial_DIN0207_L6.3mm_D2.5mm_P10.16mm_Horizontal" V 4930 900 50  0001 C CNN
F 3 "" H 5000 900 50  0001 C CNN
	1    5000 900 
	1    0    0    -1  
$EndComp
Text GLabel 4750 650  3    60   Input ~ 0
RFGND
$Comp
L R R14
U 1 1
P 3550 900
F 0 "R14" V 3630 900 50  0000 C CNN
F 1 "51R" V 3550 900 50  0000 C CNN
F 2 "Resistors_THT:R_Axial_DIN0207_L6.3mm_D2.5mm_P10.16mm_Horizontal" V 3480 900 50  0001 C CNN
F 3 "" H 3550 900 50  0001 C CNN
	1    3550 900 
	1    0    0    -1  
$EndComp
Text GLabel 3300 700  3    60   Input ~ 0
RFGND
$Comp
L R R13
U 1 1
P 2050 850
F 0 "R13" V 2130 850 50  0000 C CNN
F 1 "51R" V 2050 850 50  0000 C CNN
F 2 "Resistors_THT:R_Axial_DIN0207_L6.3mm_D2.5mm_P10.16mm_Horizontal" V 1980 850 50  0001 C CNN
F 3 "" H 2050 850 50  0001 C CNN
	1    2050 850 
	1    0    0    -1  
$EndComp
Text GLabel 1850 600  3    60   Input ~ 0
RFGND
$Comp
L Conn_Coaxial J9
U 1 1
P 1250 2500
F 0 "J9" H 1260 2620 50  0000 C CNN
F 1 "Conn_Coaxial" V 1365 2500 50  0000 C CNN
F 2 "tuner:bnc_90_1-1337543-0_pad_combo" H 1250 2500 50  0001 C CNN
F 3 "" H 1250 2500 50  0001 C CNN
	1    1250 2500
	-1   0    0    -1  
$EndComp
Text GLabel 1250 2800 3    60   Input ~ 0
RFGND2
Wire Wire Line
	1400 6000 1350 6000
Wire Wire Line
	1000 6000 1050 6000
Connection ~ 1000 5750
Wire Wire Line
	1000 5550 1050 5550
Wire Wire Line
	1000 5550 1000 6000
Connection ~ 1400 5750
Wire Wire Line
	1400 5550 1400 6000
Wire Wire Line
	1350 5550 1400 5550
Connection ~ 10250 1400
Wire Wire Line
	10250 1300 10250 3200
Wire Wire Line
	10400 1400 10250 1400
Wire Wire Line
	10800 1400 10700 1400
Connection ~ 10250 1600
Wire Wire Line
	10250 1600 10400 1600
Connection ~ 10250 1800
Wire Wire Line
	10250 1800 10400 1800
Connection ~ 10250 2000
Wire Wire Line
	10250 2000 10400 2000
Connection ~ 10250 2200
Wire Wire Line
	10250 2200 10400 2200
Connection ~ 10250 2400
Wire Wire Line
	10250 2400 10400 2400
Connection ~ 10250 2600
Wire Wire Line
	10250 2600 10400 2600
Connection ~ 10250 2800
Wire Wire Line
	10250 2800 10400 2800
Connection ~ 10250 3000
Wire Wire Line
	10250 3000 10400 3000
Wire Wire Line
	10250 3200 10400 3200
Wire Wire Line
	10800 3200 10700 3200
Wire Wire Line
	10800 3000 10700 3000
Wire Wire Line
	10800 2800 10700 2800
Wire Wire Line
	10800 2600 10700 2600
Wire Wire Line
	10800 2400 10700 2400
Wire Wire Line
	10800 2200 10700 2200
Wire Wire Line
	10800 2000 10700 2000
Wire Wire Line
	10800 1800 10700 1800
Wire Wire Line
	10800 1600 10700 1600
Wire Wire Line
	5750 5300 5750 7600
Wire Wire Line
	1350 5750 1450 5750
Wire Wire Line
	950  5750 1050 5750
Wire Wire Line
	950  5700 950  5750
Connection ~ 5750 6000
Wire Wire Line
	5750 6000 5900 6000
Connection ~ 5750 6200
Wire Wire Line
	5750 6200 5900 6200
Connection ~ 5750 6400
Wire Wire Line
	5750 6400 5900 6400
Connection ~ 5750 6600
Wire Wire Line
	5750 6600 5900 6600
Connection ~ 5750 6800
Wire Wire Line
	5750 6800 5900 6800
Connection ~ 5750 7000
Wire Wire Line
	5750 7000 5900 7000
Connection ~ 5750 7200
Wire Wire Line
	5750 7200 5900 7200
Connection ~ 5750 7400
Wire Wire Line
	5750 7400 5900 7400
Wire Wire Line
	5750 7600 5900 7600
Wire Wire Line
	5750 5600 5900 5600
Wire Wire Line
	6300 7600 6200 7600
Wire Wire Line
	6300 7400 6200 7400
Wire Wire Line
	6300 7200 6200 7200
Wire Wire Line
	6300 7000 6200 7000
Wire Wire Line
	6300 6800 6200 6800
Wire Wire Line
	6300 6600 6200 6600
Wire Wire Line
	6300 6400 6200 6400
Wire Wire Line
	6300 6200 6200 6200
Wire Wire Line
	6300 6000 6200 6000
Wire Wire Line
	6300 5600 6200 5600
Wire Wire Line
	850  7100 850  7250
Wire Wire Line
	850  6750 850  6800
Wire Wire Line
	850  6400 850  6450
Wire Wire Line
	1150 7100 1150 7250
Wire Wire Line
	1150 6750 1150 6800
Wire Wire Line
	1150 6400 1150 6450
Connection ~ 4200 7350
Wire Wire Line
	4200 7450 4400 7450
Connection ~ 4200 7250
Wire Wire Line
	4200 7350 4400 7350
Connection ~ 4200 7150
Wire Wire Line
	4200 7250 4400 7250
Connection ~ 4200 7050
Wire Wire Line
	4200 7150 4400 7150
Connection ~ 4200 6950
Wire Wire Line
	4200 7050 4400 7050
Connection ~ 4200 6850
Wire Wire Line
	4200 6950 4400 6950
Connection ~ 4200 6750
Wire Wire Line
	4200 6850 4400 6850
Connection ~ 4200 6650
Wire Wire Line
	4200 6750 4400 6750
Wire Wire Line
	4200 6650 4400 6650
Wire Wire Line
	4200 6550 4200 7450
Wire Wire Line
	4200 6550 4400 6550
Wire Wire Line
	5050 6550 4900 6550
Wire Wire Line
	5050 6650 4900 6650
Wire Wire Line
	4900 6750 5050 6750
Wire Wire Line
	4900 6850 5050 6850
Wire Wire Line
	4900 6950 5050 6950
Wire Wire Line
	4900 7050 5050 7050
Wire Wire Line
	5050 7150 4900 7150
Wire Wire Line
	4900 7250 5050 7250
Wire Wire Line
	5050 7350 4900 7350
Wire Wire Line
	5050 7450 4900 7450
Wire Wire Line
	3850 7100 3850 7250
Wire Wire Line
	3850 6750 3850 6800
Wire Wire Line
	3850 6400 3850 6450
Wire Wire Line
	3500 7100 3500 7250
Wire Wire Line
	3500 6750 3500 6800
Wire Wire Line
	3500 6400 3500 6450
Wire Wire Line
	3150 7100 3150 7250
Wire Wire Line
	3150 6750 3150 6800
Wire Wire Line
	3150 6400 3150 6450
Wire Wire Line
	2800 7100 2800 7250
Wire Wire Line
	2800 6750 2800 6800
Wire Wire Line
	2800 6400 2800 6450
Wire Wire Line
	2500 7100 2500 7250
Wire Wire Line
	2500 6750 2500 6800
Wire Wire Line
	2500 6400 2500 6450
Wire Wire Line
	2150 7100 2150 7250
Wire Wire Line
	2150 6750 2150 6800
Wire Wire Line
	2150 6400 2150 6450
Wire Wire Line
	1800 7100 1800 7250
Wire Wire Line
	1800 6750 1800 6800
Wire Wire Line
	1800 6400 1800 6450
Wire Wire Line
	1450 7100 1450 7250
Wire Wire Line
	1450 6750 1450 6800
Wire Wire Line
	1450 6400 1450 6450
Wire Wire Line
	1150 1600 1100 1600
Wire Wire Line
	1150 1500 1050 1500
Wire Wire Line
	2500 1600 2500 1600
Wire Wire Line
	2500 1500 2400 1500
Wire Wire Line
	3950 1600 3900 1600
Wire Wire Line
	3850 1500 3950 1500
Wire Wire Line
	5300 1600 5350 1600
Wire Wire Line
	5350 1500 5250 1500
Wire Wire Line
	6950 1600 6900 1600
Wire Wire Line
	6950 1500 6900 1500
Wire Wire Line
	1300 3500 1400 3500
Wire Wire Line
	1400 3400 1300 3400
Wire Wire Line
	2750 3500 2800 3500
Wire Wire Line
	2800 3400 2700 3400
Wire Wire Line
	4250 3500 4150 3500
Wire Wire Line
	4250 3400 4150 3400
Wire Wire Line
	5600 3500 5750 3500
Wire Wire Line
	5750 3400 5600 3400
Wire Wire Line
	7250 3450 7400 3450
Wire Wire Line
	7250 3350 7400 3350
Connection ~ 5750 5600
Wire Wire Line
	900  4450 900  5100
Wire Wire Line
	900  5100 1050 5100
Wire Wire Line
	1050 4850 900  4850
Connection ~ 900  4850
Wire Wire Line
	2100 5300 1950 5300
Connection ~ 1950 5300
Wire Wire Line
	8000 1800 8000 1400
Wire Wire Line
	2200 1800 8050 1800
Wire Wire Line
	6400 1400 6400 1800
Connection ~ 8000 1800
Wire Wire Line
	5000 1400 5000 1800
Connection ~ 6400 1800
Wire Wire Line
	3550 1400 3550 1800
Connection ~ 5000 1800
Wire Wire Line
	2200 1400 2200 1800
Connection ~ 3550 1800
Wire Wire Line
	8200 2100 8200 2000
Wire Wire Line
	8450 3650 8450 3250
Wire Wire Line
	2450 3650 8550 3650
Wire Wire Line
	8700 3850 8700 4050
Wire Wire Line
	6800 3300 6800 3650
Connection ~ 8450 3650
Wire Wire Line
	5300 3300 5300 3650
Connection ~ 6800 3650
Wire Wire Line
	3850 3300 3850 3650
Connection ~ 5300 3650
Wire Wire Line
	2450 3300 2450 3650
Connection ~ 3850 3650
Wire Wire Line
	750  1000 750  900 
Wire Wire Line
	900  700  900  1300
Wire Wire Line
	900  1300 1150 1300
Wire Wire Line
	2350 900  2350 950 
Wire Wire Line
	2500 700  2500 1300
Wire Wire Line
	3800 950  3800 900 
Wire Wire Line
	3950 700  3950 1300
Wire Wire Line
	5200 950  5200 900 
Wire Wire Line
	5350 700  5350 1300
Wire Wire Line
	6800 1000 6800 900 
Wire Wire Line
	6950 700  6950 1300
Wire Wire Line
	8000 1100 8000 1200
Wire Wire Line
	7800 650  7800 600 
Wire Wire Line
	7800 600  8000 600 
Wire Wire Line
	8000 600  8000 800 
Wire Wire Line
	6400 1050 6400 1200
Wire Wire Line
	6200 650  6200 600 
Wire Wire Line
	6200 600  6400 600 
Wire Wire Line
	6400 600  6400 750 
Wire Wire Line
	5000 1050 5000 1200
Wire Wire Line
	4750 650  4750 550 
Wire Wire Line
	4750 550  5000 550 
Wire Wire Line
	5000 550  5000 750 
Wire Wire Line
	3550 1050 3550 1200
Wire Wire Line
	3300 700  3300 600 
Wire Wire Line
	3300 600  3550 600 
Wire Wire Line
	3550 600  3550 750 
Wire Wire Line
	2050 1000 2200 1000
Wire Wire Line
	2200 1000 2200 1200
Wire Wire Line
	1850 600  1850 550 
Wire Wire Line
	1850 550  2050 550 
Wire Wire Line
	2050 550  2050 700 
Wire Wire Line
	1250 2800 1250 2700
$Comp
L Conn_Coaxial J10
U 1 1
P 2650 2500
F 0 "J10" H 2660 2620 50  0000 C CNN
F 1 "Conn_Coaxial" V 2765 2500 50  0000 C CNN
F 2 "tuner:bnc_90_1-1337543-0_pad_combo" H 2650 2500 50  0001 C CNN
F 3 "" H 2650 2500 50  0001 C CNN
	1    2650 2500
	-1   0    0    -1  
$EndComp
Text GLabel 2650 2750 3    60   Input ~ 0
RFGND2
Wire Wire Line
	2650 2750 2650 2700
Wire Wire Line
	2800 2500 2800 3200
Wire Wire Line
	1400 3200 1400 2500
$Comp
L Conn_Coaxial J11
U 1 1
P 4100 2500
F 0 "J11" H 4110 2620 50  0000 C CNN
F 1 "Conn_Coaxial" V 4215 2500 50  0000 C CNN
F 2 "tuner:bnc_90_1-1337543-0_pad_combo" H 4100 2500 50  0001 C CNN
F 3 "" H 4100 2500 50  0001 C CNN
	1    4100 2500
	-1   0    0    -1  
$EndComp
Text GLabel 4100 2800 3    60   Input ~ 0
RFGND2
Wire Wire Line
	4100 2800 4100 2700
Wire Wire Line
	4250 2500 4250 3200
$Comp
L Conn_Coaxial J12
U 1 1
P 5600 2500
F 0 "J12" H 5610 2620 50  0000 C CNN
F 1 "Conn_Coaxial" V 5715 2500 50  0000 C CNN
F 2 "tuner:bnc_90_1-1337543-0_pad_combo" H 5600 2500 50  0001 C CNN
F 3 "" H 5600 2500 50  0001 C CNN
	1    5600 2500
	-1   0    0    -1  
$EndComp
Text GLabel 5600 2800 3    60   Input ~ 0
RFGND2
Wire Wire Line
	5600 2800 5600 2700
Wire Wire Line
	5750 3200 5750 2500
$Comp
L Conn_Coaxial J16
U 1 1
P 7250 2450
F 0 "J16" H 7260 2570 50  0000 C CNN
F 1 "Conn_Coaxial" V 7365 2450 50  0000 C CNN
F 2 "tuner:bnc_90_1-1337543-0_pad_combo" H 7250 2450 50  0001 C CNN
F 3 "" H 7250 2450 50  0001 C CNN
	1    7250 2450
	-1   0    0    -1  
$EndComp
Text GLabel 7250 2800 3    60   Input ~ 0
RFGND2
Wire Wire Line
	7400 2450 7400 3150
Wire Wire Line
	7250 2800 7250 2650
$Comp
L R R20
U 1 1
P 8450 2800
F 0 "R20" V 8530 2800 50  0000 C CNN
F 1 "51R" V 8450 2800 50  0000 C CNN
F 2 "Resistors_THT:R_Axial_DIN0207_L6.3mm_D2.5mm_P10.16mm_Horizontal" V 8380 2800 50  0001 C CNN
F 3 "" H 8450 2800 50  0001 C CNN
	1    8450 2800
	1    0    0    -1  
$EndComp
Text GLabel 8450 2550 1    60   Input ~ 0
RFGND2
Wire Wire Line
	8450 2550 8450 2650
$Comp
L R R19
U 1 1
P 6800 2800
F 0 "R19" V 6880 2800 50  0000 C CNN
F 1 "51R" V 6800 2800 50  0000 C CNN
F 2 "Resistors_THT:R_Axial_DIN0207_L6.3mm_D2.5mm_P10.16mm_Horizontal" V 6730 2800 50  0001 C CNN
F 3 "" H 6800 2800 50  0001 C CNN
	1    6800 2800
	1    0    0    -1  
$EndComp
Text GLabel 6800 2500 1    60   Input ~ 0
RFGND2
Wire Wire Line
	6800 2500 6800 2650
Wire Wire Line
	8450 3050 8450 2950
Wire Wire Line
	6800 3100 6800 2950
$Comp
L R R18
U 1 1
P 5300 2750
F 0 "R18" V 5380 2750 50  0000 C CNN
F 1 "51R" V 5300 2750 50  0000 C CNN
F 2 "Resistors_THT:R_Axial_DIN0207_L6.3mm_D2.5mm_P10.16mm_Horizontal" V 5230 2750 50  0001 C CNN
F 3 "" H 5300 2750 50  0001 C CNN
	1    5300 2750
	1    0    0    -1  
$EndComp
Text GLabel 5300 2450 1    60   Input ~ 0
RFGND2
Wire Wire Line
	5300 2450 5300 2600
Wire Wire Line
	5300 3100 5300 2900
$Comp
L R R17
U 1 1
P 3850 2750
F 0 "R17" V 3930 2750 50  0000 C CNN
F 1 "51R" V 3850 2750 50  0000 C CNN
F 2 "Resistors_THT:R_Axial_DIN0207_L6.3mm_D2.5mm_P10.16mm_Horizontal" V 3780 2750 50  0001 C CNN
F 3 "" H 3850 2750 50  0001 C CNN
	1    3850 2750
	1    0    0    -1  
$EndComp
Wire Wire Line
	3850 2900 3850 3100
Text GLabel 3850 2350 1    60   Input ~ 0
RFGND2
Wire Wire Line
	3850 2350 3850 2600
$Comp
L R R16
U 1 1
P 2450 2800
F 0 "R16" V 2530 2800 50  0000 C CNN
F 1 "51R" V 2450 2800 50  0000 C CNN
F 2 "Resistors_THT:R_Axial_DIN0207_L6.3mm_D2.5mm_P10.16mm_Horizontal" V 2380 2800 50  0001 C CNN
F 3 "" H 2450 2800 50  0001 C CNN
	1    2450 2800
	1    0    0    -1  
$EndComp
Wire Wire Line
	2450 3100 2450 2950
Text GLabel 2450 2400 1    60   Input ~ 0
RFGND2
Wire Wire Line
	2450 2400 2450 2650
Wire Wire Line
	1950 5300 1950 5200
Text GLabel 900  4450 1    60   Input ~ 0
RFGND2
$EndSCHEMATC
